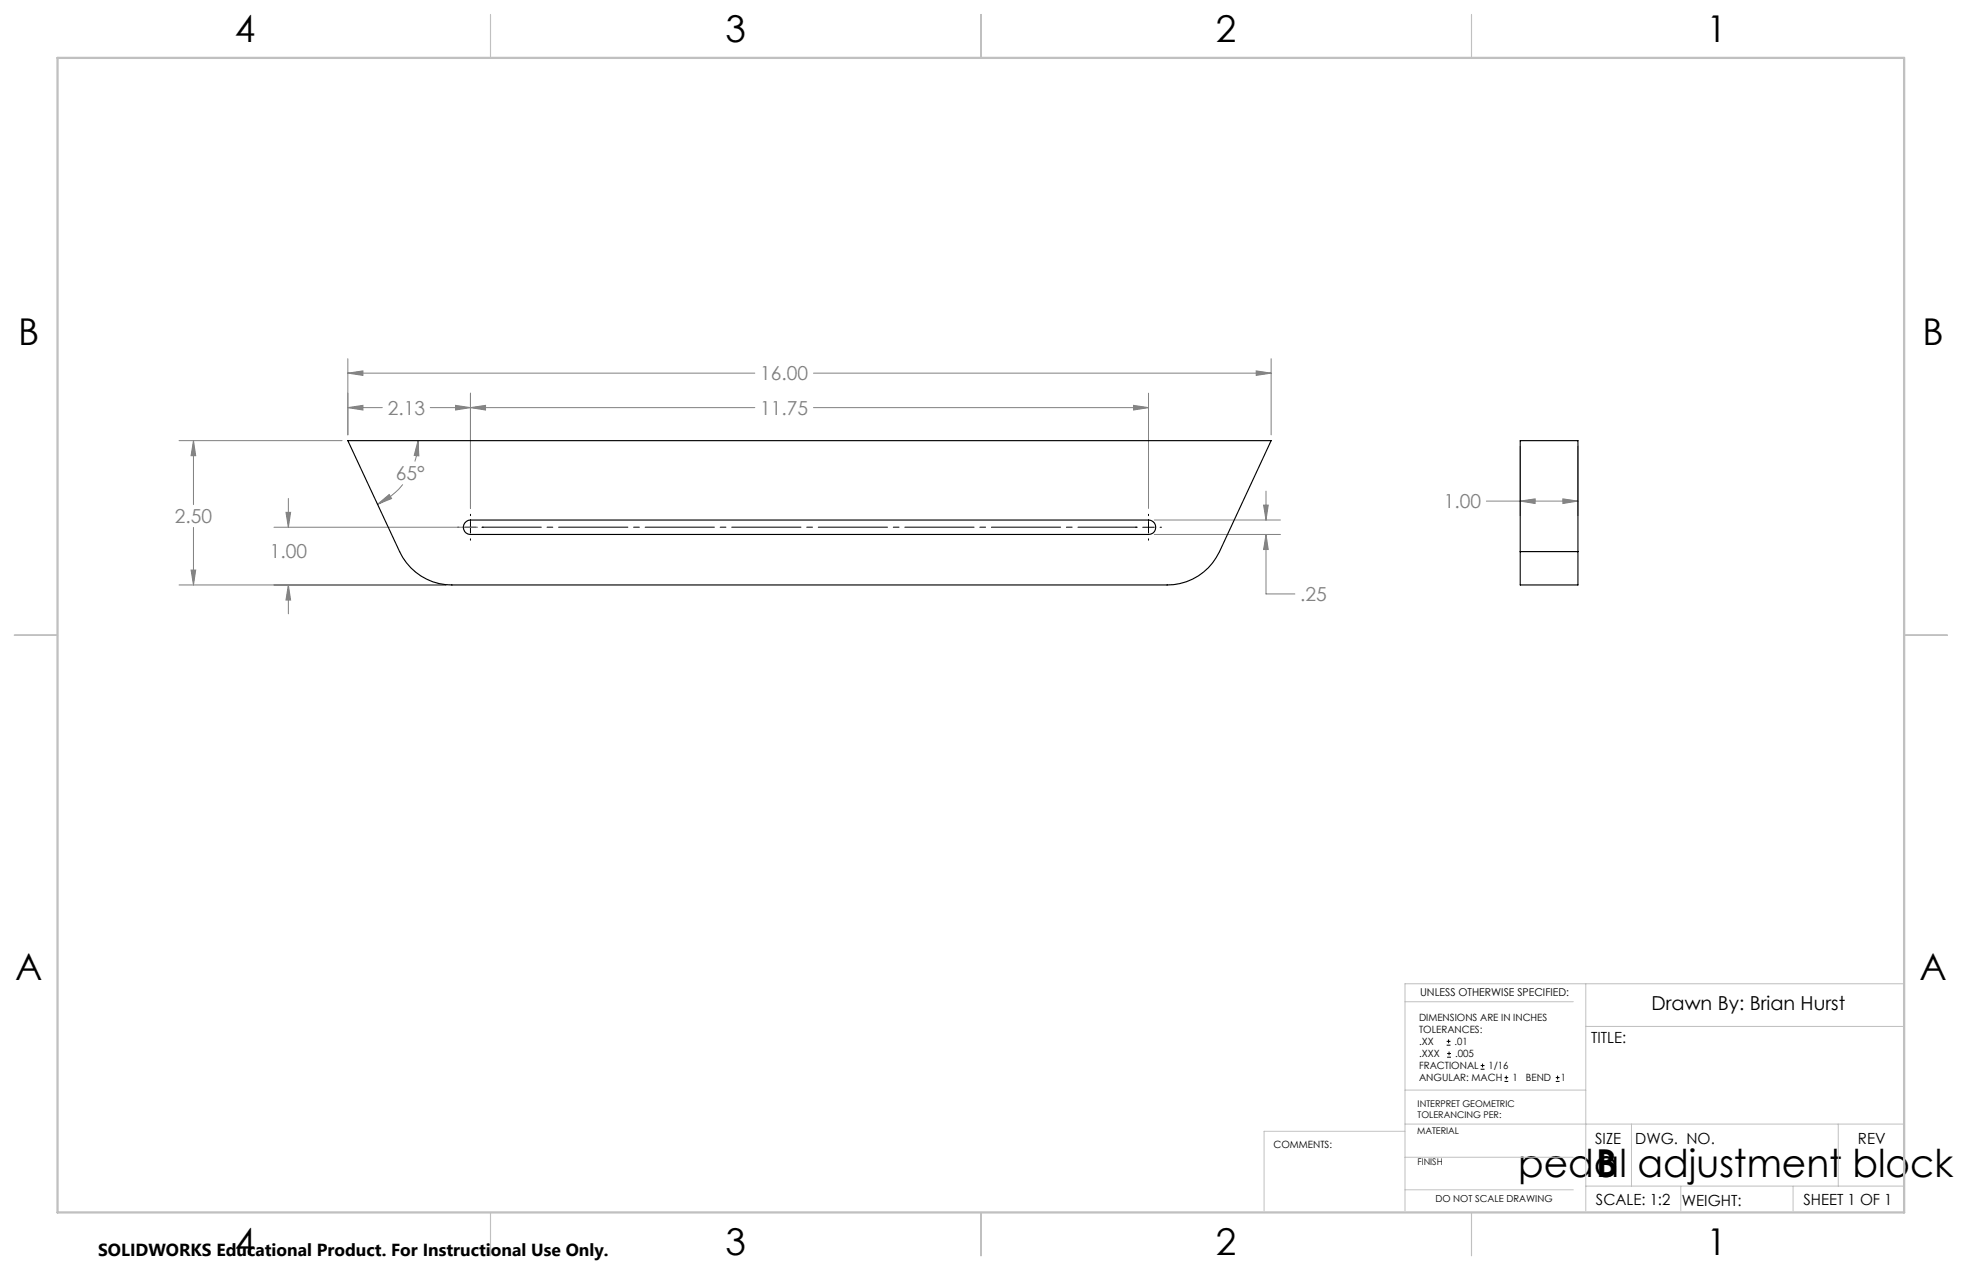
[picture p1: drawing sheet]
<svg xmlns="http://www.w3.org/2000/svg" width="432mm" height="279mm" viewBox="0 0 432 279" stroke-linecap="round" stroke-linejoin="round" font-family="sans-serif">
<g fill="none" stroke="#000" stroke-width=".22">
<path d="M100.7 116h.3M102.3 116h2.5M103.5 113.1v.4M103.5 114.7v2.6M103.5 118.5v.4M106.1 116h.3M249.9 116h.3M251.5 116h2.5M252.8 113.1v.4M252.8 114.7v2.6M252.8 118.5v.4M255.3 116h.3"/>
<path d="M318.4 229.9h.8M318.4 229.1h.8M318.5 232.6h.8M318.5 231.8h.8M318.8 228.7v.8M318.9 231.4v.8M325.9 235.2h.8M325.9 234.4h.8M326.3 234v.8M331.1 237.9h.8M331.1 237.1h.8M331.5 236.6v.9"/>
<path d="M342.4 237.9h.8M342.4 237.1h.8M342.8 236.6v.9"/>
</g>
<g fill="none" stroke="#808080" stroke-width=".22">
<path d="M76.6 78.9v16.8M279.8 78.9v16.8M39.4 96.9h35.9M42.6 96.9l.5 3.4h-1zM42.6 96.9v14.1M76.6 82.1l3.3-.5v1zM76.6 82.1h89.5M76.6 89.7l3.3-.5v1zM76.6 89.7h7.5M92 96.9l.2 3.4-1-.1zM92 96.9a15.1 15.1 0 0 1-.7 4.6M94.7 89.7h71.4"/>
<path d="M100.3 89.2l3.2 .5-3.2 .5zM103.5 89.7l3.4-.5v1zM103.5 86.5v25.4M179 89.7h73.8M179 82.1h100.8M249.5 89.2l3.3 .5-3.3 .5zM252.8 86.5v25.4M276.5 81.6l3.3 .5-3.3 .5zM334.6 98.2v15.2M347.3 98.2v15.2M42.6 116v12.7M60.3 116h44.8"/>
<path d="M62.9 112.7h1.1l-.5 3.3zM63.5 109.6v6.4M83.1 110.9l2.6-2.1 .5 .9zM88.7 106.6a15.8 15.8 0 0 1-5.6 4.3M254 117.6h27.8M254 114.4h27.8M278.1 111.1h1l-.5 3.3zM278.6 117.6l.5 3.3h-1zM278.6 117.6v13.1h6.4M278.6 108.1v6.3M327.1 110.2h20.2M334.6 110.2l3.3-.5v1.1z"/>
<path d="M344 109.7l3.3 .5-3.3 .6zM39.4 128.7h58.8M42.1 125.4h1l-.5 3.3zM63.5 128.7l.5 3.3h-1.1zM63.5 128.7v6.3"/>
</g>
<path d="M106.1 116h144.2" fill="none" stroke="#000" stroke-width=".22" stroke-dasharray="15.2 1.3 1.3 1.3" stroke-dashoffset="2.2"/>
<g fill="none" stroke="#c0c0c0" stroke-width=".22">
<path d="M349 216.4v50M419.1 216.4h-109.9v50M309.2 220.4h37.1M309.2 239.8h39.8M349 225.8h70.1M309.2 248.9h-31v17.5M309.2 247.3h109.9M309.2 254.6h37.1M359.1 247.3v13.6M404.6 247.3v13.6M309.2 261.8h37.1M349 260.9h70.1"/>
<path d="M369.9 260.9v5.5M394.6 260.9v5.5"/>
</g>
<path d="M108 3.2v9.5M215.9 3.2v9.5M323.8 3.2v9.5M3.1 139.7h9.6M419.1 139.7h9.5M108 266.7v9.6M215.9 266.7v9.6M323.8 266.7v9.6" fill="none" stroke="#c0c0c0" stroke-width=".25"/>
<path d="M12.7 12.7h406.4v254h-406.4z" fill="none" stroke="#c0c0c0" stroke-width=".5"/>
<g fill="#808080">
<path d="M76.6 89.7l3.3-.5v1zM100.3 89.2l3.2 .5-3.2 .5z"/>
<path d="M276.5 81.6l3.3 .5-3.3 .5zM76.6 82.1l3.3-.5v1zM42.6 96.9l.5 3.4h-1zM42.1 125.4h1l-.5 3.3zM83.1 110.9l2.6-2.1 .5 .9zM92 96.9l.2 3.4-1-.1zM62.9 112.7h1.1l-.5 3.3zM63.5 128.7l.5 3.3h-1.1zM103.5 89.7l3.4-.5v1zM249.5 89.2l3.3 .5-3.3 .5zM278.6 117.6l.5 3.3h-1zM278.1 111.1h1l-.5 3.3zM334.6 110.2l3.3-.5v1.1zM344 109.7l3.3 .5-3.3 .6z"/>
</g>
<path d="M76.6 96.9h203.2l-11.4 24.5a12.6 12.6 0 0 1-11.5 7.3h-157.5a12.6 12.6 0 0 1-11.5-7.3zM102.3 115.1l.7-.6 .5-.1h149.3a1.59 1.59 0 0 1 1.6 1.6 1.59 1.59 0 0 1-1.6 1.6h-149.3a1.57 1.57 0 0 1-1.4-.9 1.57 1.57 0 0 1 .2-1.6zM334.6 121.4v7.3h12.7v-7.3M334.6 121.4v-24.5h12.7v24.5M334.6 121.4h12.7" fill="none" stroke="#000" stroke-width=".25"/>
<g font-size="8.5">
<text x="334.1" y="258.9">pedal adjustment block</text>
<text x="351.3" y="259">B</text>
</g>
<g font-size="8.1">
<text x="51.7" y="9.3">4</text>
<text x="159.7" y="9.3">3</text>
<text x="267.6" y="9.3">2</text>
<text x="375.6" y="9.3">1</text>
<text x="4" y="76">B</text>
<text x="423.1" y="76">B</text>
<text x="3.3" y="215.7">A</text>
<text x="422.4" y="215.7">A</text>
<text x="51.7" y="276">4</text>
<text x="159.7" y="276">3</text>
<text x="267.6" y="276">2</text>
<text x="375.6" y="276">1</text>
</g>
<g font-size="4.2" fill="#808080">
<text x="167.3" y="83.7">16.00</text>
<text x="85.3" y="91.3">2.13</text>
<text x="167.3" y="91.3">11.75</text>
<text x="87.1" y="105.6">65°</text>
<text x="317.8" y="111.8">1.00</text>
<text x="38.5" y="115.1">2.50</text>
<text x="59.4" y="122.8">1.00</text>
<text x="286.2" y="132.3">.25</text>
</g>
<text font-size="4.2" x="363.4" y="222.3">Drawn By: Brian Hurst</text>
<text font-size="3.8" x="21.6" y="276.3">SOLIDWORKS Educational Product. For Instructional Use Only.</text>
<g font-size="3.4">
<text x="350.2" y="229.5">TITLE:</text>
<text x="351.1" y="251.6">SIZE</text>
<text x="359.9" y="251.6">DWG. NO.</text>
<text x="408.9" y="251.7">REV</text>
<text x="351.2" y="265.2">SCALE: 1:2</text>
<text x="370.1" y="265.3">WEIGHT:</text>
<text x="396.9" y="265.2">SHEET 1 OF 1</text>
</g>
<text font-size="2.4" x="312.5" y="219">UNLESS OTHERWISE SPECIFIED:</text>
<g font-size="2.2">
<text x="312.3" y="224.6">DIMENSIONS ARE IN INCHES</text>
<text x="312.3" y="227.3">TOLERANCES:</text>
<text x="312.3" y="229.9">.XX</text>
<text x="312.3" y="232.6">.XXX</text>
<text x="320.1" y="229.9">.01</text>
<text x="320.2" y="232.6">.005</text>
<text x="312.3" y="235.2">FRACTIONAL</text>
<text x="312.3" y="237.9">ANGULAR: MACH</text>
<text x="327.6" y="235.2">1/16</text>
<text x="332.8" y="237.9">1</text>
<text x="335.8" y="237.9">BEND</text>
<text x="343.5" y="237.9">1</text>
<text x="280.3" y="252.6">COMMENTS:</text>
</g>
<text font-size="2.1" x="315.9" y="264.5">DO NOT SCALE DRAWING</text>
<g font-size="2">
<text x="312" y="243.5">INTERPRET GEOMETRIC</text>
<text x="312" y="246">TOLERANCING PER:</text>
<text x="311.9" y="249.5">MATERIAL</text>
<text x="311.9" y="256.3">FINISH</text>
</g>
</svg>
